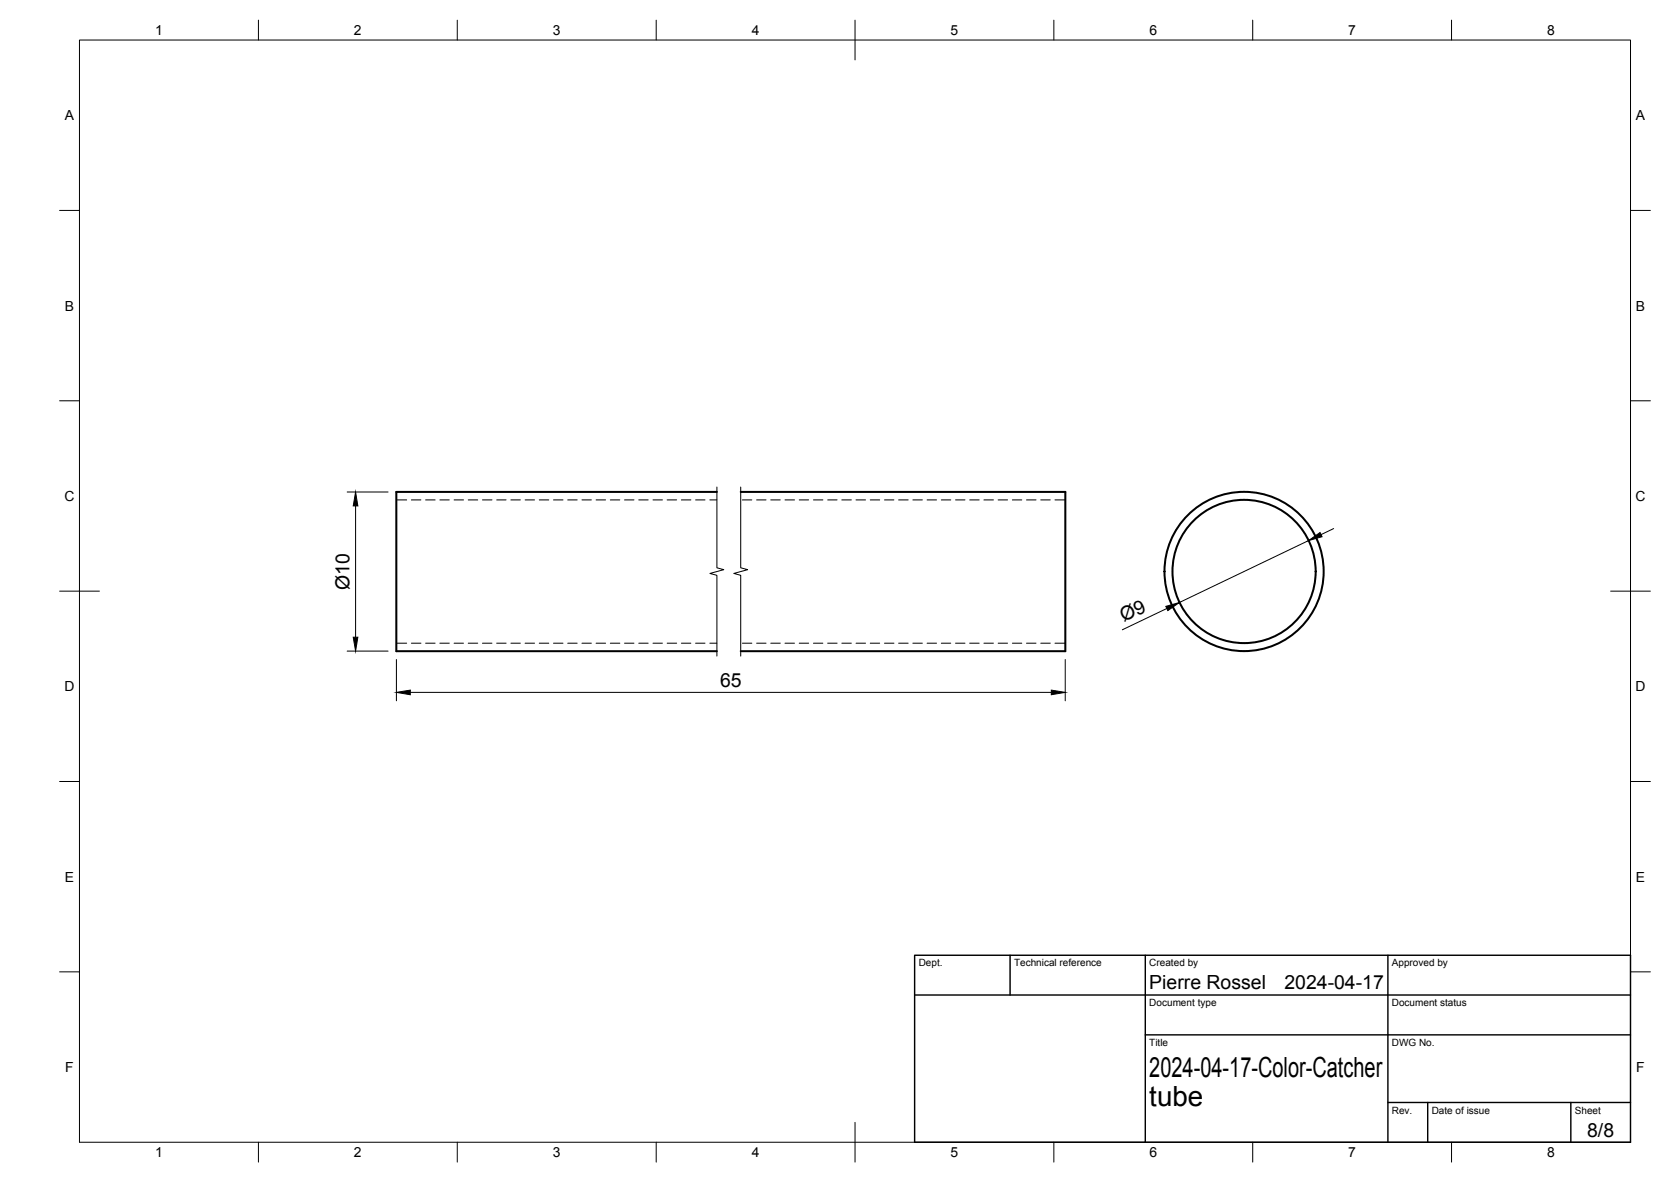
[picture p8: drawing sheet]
<svg xmlns="http://www.w3.org/2000/svg" width="420mm" height="297mm" viewBox="0 0 420 297" stroke-linecap="round" stroke-linejoin="round" font-family="sans-serif">
<!-- layer: Visible -->
<g fill="none" stroke="#000" stroke-width=".51">
<path d="M180.3 123.6h-80.6v40h80.6M186.2 123.6h81.7v40h-81.7"/>
<circle cx="312.8" cy="143.6" r="18"/>
<circle cx="312.8" cy="143.6" r="20"/>
</g>
<!-- layer: Hidden -->
<g fill="none" stroke="#000" stroke-width=".25">
<path d="M99.7 125.6h2.6M103.4 125.6h2.4M107 125.6h2.4M110.6 125.6h2.4M114.2 125.6h2.3M117.7 125.6h2.4M121.3 125.6h2.4M124.9 125.6h2.4M128.5 125.6h2.3M132 125.6h2.4M135.6 125.6h2.4M139.2 125.6h2.4"/>
<path d="M142.7 125.6h2.4M146.3 125.6h2.4M149.9 125.6h2.4M153.5 125.6h2.4M157 125.6h2.4M160.6 125.6h2.4M164.2 125.6h2.4M167.7 125.6h2.4M171.3 125.6h2.4M174.9 125.6h2.4M178.5 125.6h1.8M186.7 125.6h2.3"/>
<path d="M190.2 125.6h2.4M193.8 125.6h2.4M197.4 125.6h2.4M201 125.6h2.3M204.5 125.6h2.4M208.1 125.6h2.4M211.7 125.6h2.4M215.2 125.6h2.4M218.8 125.6h2.4M222.4 125.6h2.4M226 125.6h2.3M229.5 125.6h2.4"/>
<path d="M233.1 125.6h2.4M236.7 125.6h2.4M240.3 125.6h2.3M243.8 125.6h2.4M247.4 125.6h2.4M251 125.6h2.3M254.6 125.6h2.3M258.1 125.6h2.4M261.7 125.6h2.4M265.3 125.6h2.6M99.7 161.6h2.6M103.4 161.6h2.4"/>
<path d="M107 161.6h2.4M110.6 161.6h2.4M114.2 161.6h2.3M117.7 161.6h2.4M121.3 161.6h2.4M124.9 161.6h2.4M128.5 161.6h2.3M132 161.6h2.4M135.6 161.6h2.4M139.2 161.6h2.4M142.7 161.6h2.4M146.3 161.6h2.4"/>
<path d="M149.9 161.6h2.4M153.5 161.6h2.4M157 161.6h2.4M160.6 161.6h2.4M164.2 161.6h2.4M167.7 161.6h2.4M171.3 161.6h2.4M174.9 161.6h2.4M178.5 161.6h1.8M186.7 161.6h2.3M190.2 161.6h2.4M193.8 161.6h2.4"/>
<path d="M197.4 161.6h2.4M201 161.6h2.3M204.5 161.6h2.4M208.1 161.6h2.4M211.7 161.6h2.4M215.2 161.6h2.4M218.8 161.6h2.4M222.4 161.6h2.4M226 161.6h2.3M229.5 161.6h2.4M233.1 161.6h2.4M236.7 161.6h2.4"/>
<path d="M240.3 161.6h2.3M243.8 161.6h2.4M247.4 161.6h2.4M251 161.6h2.3M254.6 161.6h2.3M258.1 161.6h2.4M261.7 161.6h2.4M265.3 161.6h2.6"/>
</g>
<!-- layer: BORDER -->
<g fill="none" stroke="#000" stroke-width=".25">
<path d="M20 10.1h390v276.9h-390zM65 5.1v5M115 5.1v5M165 5.1v5M215 5.1v10M265 5.1v5M315 5.1v5M365 5.1v5M15 52.9h5M410 52.9h5M15 100.7h5M410 100.7h5"/>
<path d="M15 148.6h10M405 148.6h10M15 196.4h5M410 196.4h5M15 244.2h5M410 244.2h5M65 287v5M115 287v5M165 287v5M215 282.1v9.9M265 287v5M315 287v5"/>
<path d="M365 287v5"/>
</g>
<!-- layer: TITLEBLOCK -->
<path d="M230 240.1h180v46.9h-180zM230 250h180M254 240.1v9.9M288 240.1v46.9M349 240.1v46.9M288 260.1h122M349 277.1h61M359 277.1v9.9M395 277.1v9.9" fill="none" stroke="#000" stroke-width=".36"/>
<!-- layer: Break Lines -->
<path d="M180.3 122.4v20.3l1.7 .5-3.5 .9 1.8 .5v20.3M186.2 122.4v20.3l1.8 .5-3.5 .9 1.7 .5v20.3" fill="none" stroke="#000" stroke-width=".25"/>
<!-- layer: FD_Dimensions -->
<path d="M87.3 123.6h10.3M89.4 127.1v33M329 135.9l-32.5 15.5M335.3 132.8l-3.1 1.6M293.4 152.9l-11.2 5.4M87.3 163.6h10.3M99.7 165.7v10.4M103.2 174h161.2M267.8 165.7v10.4" fill="none" stroke="#000" stroke-width=".25"/>
<path d="M89.4 123.6l.6 3.5h-1.2zM329 135.9l2.9-2.1 .5 1.1zM293.1 152.4l3.4-1-2.9 2zM88.8 160.1h1.2l-.6 3.5zM99.7 174l3.5-.6v1.2zM264.4 173.4l3.4 .6-3.4 .6z" fill="#000" stroke="#000" stroke-width=".25"/>
<g font-size="7">
<text x="289" y="270.6">2024-04-17-Color-Catcher</text>
<text x="289" y="278.1">tube</text>
</g>
<g font-size="4.9">
<text x="87.9" y="148.2" transform="rotate(-90 87.9 148.2)">Ø10</text>
<text x="282.6" y="156.4" transform="rotate(-26 282.6 156.4)">Ø9</text>
<text x="181" y="172.6">65</text>
<text x="289" y="248.5">Pierre Rossel</text>
<text x="323" y="248.5">2024-04-17</text>
<text x="399.1" y="285.7">8/8</text>
</g>
<g font-size="3.5">
<text x="39" y="8.8">1</text>
<text x="89" y="8.8">2</text>
<text x="139" y="8.8">3</text>
<text x="189" y="8.8">4</text>
<text x="239" y="8.8">5</text>
<text x="289" y="8.8">6</text>
<text x="339" y="8.8">7</text>
<text x="389" y="8.8">8</text>
<text x="16.3" y="30.2">A</text>
<text x="411.3" y="30.2">A</text>
<text x="16.3" y="78">B</text>
<text x="411.3" y="78">B</text>
<text x="16.2" y="125.9">C</text>
<text x="411.2" y="125.9">C</text>
<text x="16.2" y="173.7">D</text>
<text x="411.2" y="173.7">D</text>
<text x="16.3" y="221.6">E</text>
<text x="411.3" y="221.6">E</text>
<text x="16.4" y="269.4">F</text>
<text x="411.4" y="269.4">F</text>
<text x="39" y="290.8">1</text>
<text x="89" y="290.8">2</text>
<text x="139" y="290.8">3</text>
<text x="189" y="290.8">4</text>
<text x="239" y="290.8">5</text>
<text x="289" y="290.8">6</text>
<text x="339" y="290.8">7</text>
<text x="389" y="290.8">8</text>
</g>
<g font-size="2.5">
<text x="231" y="242.9">Dept.</text>
<text x="255" y="242.9">Technical reference</text>
<text x="289" y="242.9">Created by</text>
<text x="350" y="242.9">Approved by</text>
<text x="289" y="252.8">Document type</text>
<text x="350" y="252.8">Document status</text>
<text x="289" y="262.9">Title</text>
<text x="350" y="262.9">DWG No.</text>
<text x="350" y="279.9">Rev.</text>
<text x="360" y="279.9">Date of issue</text>
<text x="396" y="279.9">Sheet</text>
</g>
</svg>
